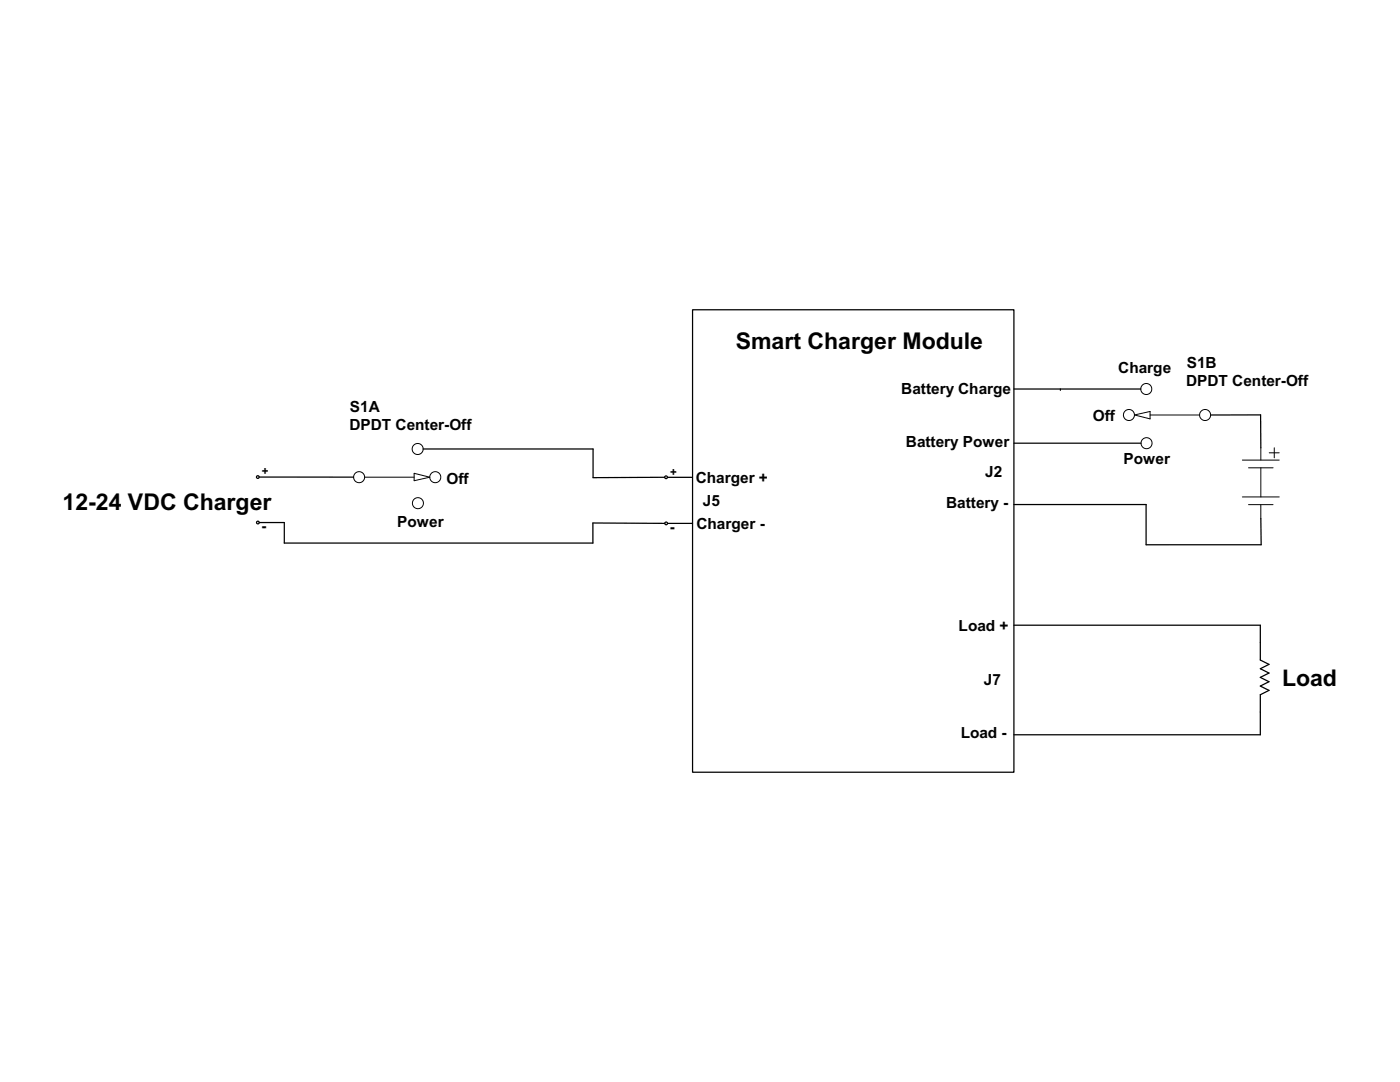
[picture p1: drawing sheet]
<svg xmlns="http://www.w3.org/2000/svg" width="279mm" height="216mm" viewBox="0 0 279 216" stroke-linecap="round" stroke-linejoin="round" font-family="sans-serif">
<g fill="none" stroke="#000" stroke-width=".25">
<path d="M138.2 61.8h64.1v92.3h-64.1zM202.3 77.6h25.4M211.6 77.6v.3M51.7 95.2h18.9M84.5 89.6h33.9v5.7l14.3-.1M133.2 95.3h5M202.3 88.4h25.4M241.6 82.8h10v6.5M51.7 104.3h5v4.1h61.6v-4h14.4M133.2 104.4h5M202.3 100.7h26.4v8h23l-.1-5.3M202.3 124.8h49.2v6.9l1.8 .9-1.8 .8 1.8 .9-1.8 .9 1.8 .8-1.8 .9 1.8 .9-1.8 .8v8h-49.2"/>
<circle cx="51.5" cy="95.2" r=".27"/>
<circle cx="132.9" cy="95.2" r=".27"/>
<circle cx="51.5" cy="104.3" r=".27"/>
<circle cx="132.9" cy="104.4" r=".27"/>
</g>
<g fill="none" stroke="#000" stroke-width=".2">
<path d="M72.8 95.2h9.9M82.7 94.4l3.1 .8-3.1 .7zM226.4 82.8l3.1-.7v1.5zM229.5 82.8h9.9M247.9 91.8h7.4M247.9 99.2h7.4M249.2 93.3h4.9M251.6 89.3v2.5M251.6 93.3v5.9M253.3 90.4h2M254.3 89.3v2.1M249.2 100.7h4.9"/>
<path d="M251.6 100.7v2.7"/>
<circle cx="228.8" cy="77.6" r="1.1"/>
<circle cx="71.7" cy="95.2" r="1.1"/>
<circle cx="83.4" cy="89.6" r="1.1"/>
<circle cx="86.9" cy="95.2" r="1.1"/>
<circle cx="225.3" cy="82.8" r="1.1"/>
<circle cx="228.8" cy="88.4" r="1.1"/>
<circle cx="240.5" cy="82.8" r="1.1"/>
<circle cx="83.4" cy="100.4" r="1.1"/>
</g>
<g font-size="4.6">
<text x="146.8" y="69.6">Smart Charger Module</text>
<text x="12.5" y="101.7">12-24 VDC Charger</text>
<text x="255.9" y="136.9">Load</text>
</g>
<g font-size="3.1">
<text x="223.2" y="74.5">Charge</text>
<text x="236.7" y="76.9">DPDT Center-Off</text>
<text x="236.8" y="73.4">S1B</text>
<text x="69.8" y="82.3">S1A</text>
<text x="179.9" y="78.6">Battery Charge</text>
<text x="218.1" y="84">Off</text>
<text x="69.7" y="85.8">DPDT Center-Off</text>
<text x="180.8" y="89.3">Battery Power</text>
<text x="196.6" y="95.3">J2</text>
<text x="224.2" y="92.7">Power</text>
<text x="89.1" y="96.5">Off</text>
<text x="138.8" y="96.3">Charger +</text>
<text x="140.3" y="101">J5</text>
<text x="188.8" y="101.4">Battery -</text>
<text x="79.3" y="105.1">Power</text>
<text x="139" y="105.5">Charger -</text>
<text x="191.3" y="125.9">Load +</text>
<text x="196.3" y="136.6">J7</text>
<text x="191.7" y="147.4">Load -</text>
</g>
<g font-size="2.9">
<text x="52.2" y="106">-</text>
<text x="133.7" y="106.2">-</text>
</g>
<g font-size="2.3">
<text x="52.2" y="94.7">+</text>
<text x="133.7" y="94.9">+</text>
</g>
</svg>
